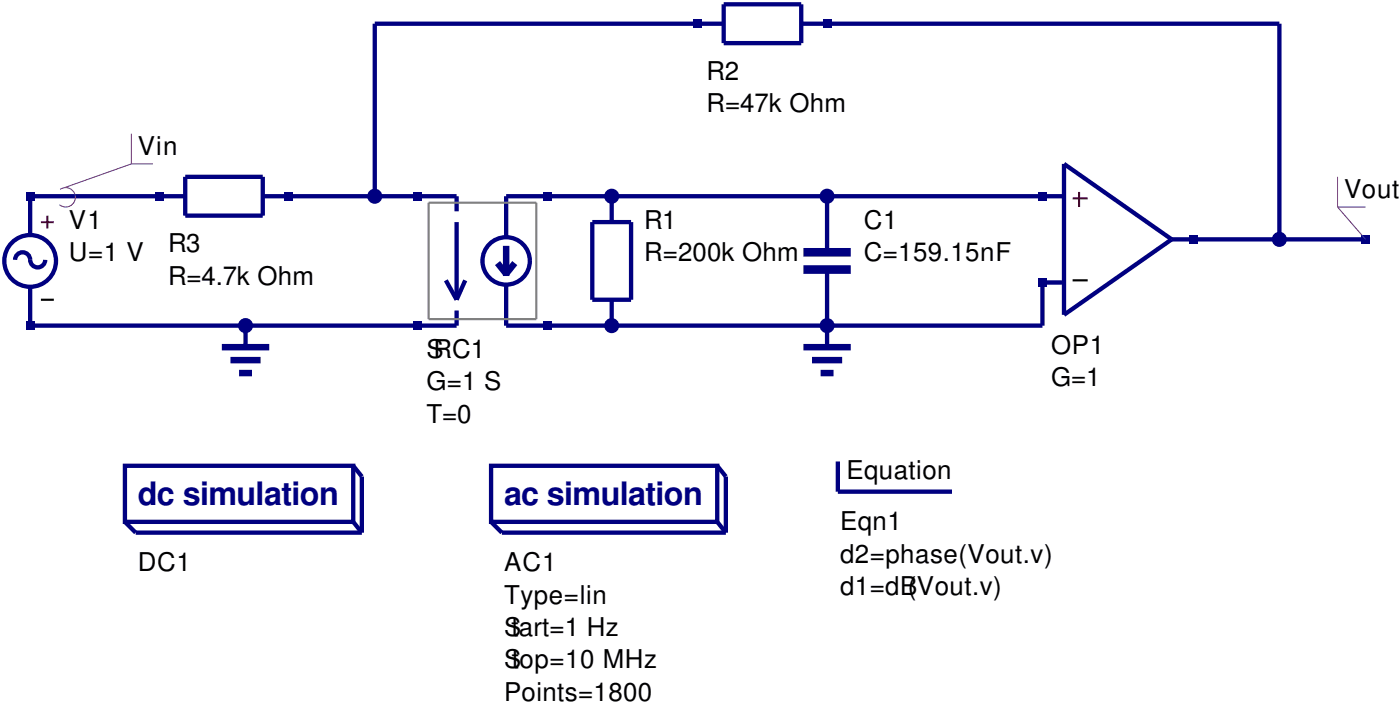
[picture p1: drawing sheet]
<svg xmlns="http://www.w3.org/2000/svg" width="229mm" height="115mm" viewBox="0 0 229 115" stroke-linecap="round" stroke-linejoin="round" font-family="sans-serif">
<g fill="none" stroke="#000080" stroke-width=".71" stroke-linecap="butt">
<path d="M118.5 .7h12.7v6.4h-12.7zM118.5 3.9h-57.1v28.2M131.2 3.9h78.4v35.3M30.3 32.1h-25.4v6.4M30.3 28.9h12.7v6.4h-12.7zM43 32.1h31.8v2.5M74.8 36.3v12.7M97 36.3h6.4v12.7h-6.4zM100.2 32.1v4.2M135.5 32.1v9.2M174.3 32.1h-91.4v6.7M174.3 26.8l17.6 12.4-17.6 12.3z"/>
<path d="M191.9 39.2h31.8M2.5 42.5a1.23 1.23 0 0 1 1.2-1.2 1.23 1.23 0 0 1 1.2 1.2 1.23 1.23 0 0 0 1.3 1.2 1.23 1.23 0 0 0 1.2-1.2M4.9 46.9v6.4h69.9v-2.5M40.2 53.3v3.5M73 45.9l1.8 3.1M76.2 45.9l-1.4 3.1M100.2 49v4.3M135.5 44.1v12.7M174.3 46.2h-3.6v7.1h-87.8v-6.7M20.5 76.2h37.4v9.2h-37.4zM57.9 76.2l1.4 1.8v9.1M80.4 76.2h37.1v9.2h-37.1z"/>
<path d="M117.5 76.2l1.4 1.8v9.1M137.2 75.5v4.9h18.7M20.5 85.4l1.7 1.7h37.1M57.9 85.4l1.4 1.7M80.4 85.4l1.8 1.7h36.7M117.5 85.4l1.4 1.7"/>
<circle cx="4.9" cy="42.7" r="4.2"/>
<circle cx="82.9" cy="42.7" r="3.9"/>
</g>
<path d="M131.6 44.1h7.7M131.6 41.3h7.7" fill="none" stroke="#000080" stroke-width="1.4" stroke-linecap="butt"/>
<path d="M6.7 36.3h2.1M7.8 35.3v2.1M175.7 32.5h2.5M176.7 31.4v2.5" fill="none" stroke="#f00" stroke-width=".35"/>
<path d="M6.7 49h2.1M175.7 45.9h2.5" fill="none" stroke="#000" stroke-width=".35"/>
<path d="M36.3 56.8h7.8M37.7 58.9h5M81.5 43l1.4 1.8 1.4-1.8M82.9 40.2v5M131.6 56.8h7.7M133 58.9h4.9M39.2 61h2.1M134.4 61h2.1" fill="none" stroke="#000080" stroke-width="1.1" stroke-linecap="butt"/>
<path d="M70.2 33.2h17.6v19h-17.6z" fill="none" stroke="#808080" stroke-width=".35"/>
<path d="M9.8 31a1.59 1.59 0 0 1 2.2 .3 1.59 1.59 0 0 1-.1 2.1 1.59 1.59 0 0 1-2.2 .1M21.5 26.8h3.5M21.5 21.9v4.9M21.5 26.8l-10.9 3.9" fill="none" stroke="#800080" stroke-width=".16"/>
<circle cx="100.2" cy="53.3" r="1.06" fill="#000080"/>
<circle cx="100.2" cy="53.3" r="1.06" fill="none" stroke="#000080" stroke-width=".35"/>
<circle cx="100.2" cy="32.1" r="1.06" fill="#000080"/>
<circle cx="100.2" cy="32.1" r="1.06" fill="none" stroke="#000080" stroke-width=".35"/>
<circle cx="135.5" cy="53.3" r="1.06" fill="#000080"/>
<circle cx="135.5" cy="53.3" r="1.06" fill="none" stroke="#000080" stroke-width=".35"/>
<circle cx="135.5" cy="32.1" r="1.06" fill="#000080"/>
<circle cx="135.5" cy="32.1" r="1.06" fill="none" stroke="#000080" stroke-width=".35"/>
<g fill="#000080">
<path d="M4.2 31.4h1.4v1.4h-1.4z" fill-rule="evenodd"/>
<path d="M4.2 52.6h1.4v1.4h-1.4z" fill-rule="evenodd"/>
<path d="M25.4 31.4h1.4v1.4h-1.4z" fill-rule="evenodd"/>
<path d="M46.6 31.4h1.4v1.4h-1.4z" fill-rule="evenodd"/>
<path d="M113.6 3.2h1.4v1.4h-1.4z" fill-rule="evenodd"/>
<path d="M134.8 3.2h1.4v1.4h-1.4z" fill-rule="evenodd"/>
<circle cx="40.2" cy="53.3" r="1.06"/>
</g>
<circle cx="40.2" cy="53.3" r="1.06" fill="none" stroke="#000080" stroke-width=".35"/>
<g fill="#000080">
<path d="M67.7 52.6h1.4v1.4h-1.4z" fill-rule="evenodd"/>
<path d="M88.9 52.6h1.4v1.4h-1.4z" fill-rule="evenodd"/>
<path d="M88.9 31.4h1.4v1.4h-1.4z" fill-rule="evenodd"/>
<path d="M67.7 31.4h1.4v1.4h-1.4z" fill-rule="evenodd"/>
<path d="M170 45.5h1.5v1.4h-1.5z" fill-rule="evenodd"/>
<path d="M170 31.4h1.5v1.4h-1.5z" fill-rule="evenodd"/>
<path d="M194.7 38.5h1.4v1.4h-1.4z" fill-rule="evenodd"/>
<circle cx="61.4" cy="32.1" r="1.06"/>
</g>
<circle cx="61.4" cy="32.1" r="1.06" fill="none" stroke="#000080" stroke-width=".35"/>
<circle cx="209.5" cy="39.2" r="1.06" fill="#000080"/>
<circle cx="209.5" cy="39.2" r="1.06" fill="none" stroke="#000080" stroke-width=".35"/>
<path d="M223 38.5h1.4v1.4h-1.4z" fill-rule="evenodd" fill="#000080"/>
<path d="M219.1 33.9h4.6M219.1 28.9v5M219.1 33.9l4.6 5.3" fill="none" stroke="#800080" stroke-width=".16"/>
<g font-size="5.3" fill="#000080">
<text x="22.6" y="82.5">dc simulation</text>
<text x="82.5" y="82.5">ac simulation</text>
</g>
<g font-size="4.2">
<text x="115.7" y="13.1">R2</text>
<text x="115.7" y="18.3">R=47k Ohm</text>
<text x="22.6" y="25.4">Vin</text>
<text x="220.1" y="32.5">Vout</text>
<text x="11.3" y="37.4">V1</text>
<text x="27.5" y="41.3">R3</text>
<text x="105.5" y="37.4">R1</text>
<text x="141.5" y="37.4">C1</text>
<text x="11.3" y="42.7">U=1 V</text>
<text x="27.5" y="46.6">R=4.7k Ohm</text>
<text x="105.5" y="42.7">R=200k Ohm</text>
<text x="141.5" y="42.7">C=159.15nF</text>
<text x="69.8" y="58.6">SRC1</text>
<text x="172.2" y="57.9">OP1</text>
<text x="69.8" y="63.9">G=1 S</text>
<text x="172.2" y="63.1">G=1</text>
<text x="69.8" y="69.1">T=0</text>
<text x="138.6" y="78.3">Equation</text>
<text x="137.6" y="86.8">Eqn1</text>
<text x="22.6" y="93.5">DC1</text>
<text x="82.5" y="93.5">AC1</text>
<text x="137.6" y="92.1">d2=phase(Vout.v)</text>
<text x="82.5" y="98.8">Type=lin</text>
<text x="137.6" y="97.4">d1=dB(Vout.v)</text>
<text x="82.5" y="104.1">Start=1 Hz</text>
<text x="82.5" y="109.4">Stop=10 MHz</text>
<text x="82.5" y="114.7">Points=1800</text>
</g>
</svg>
